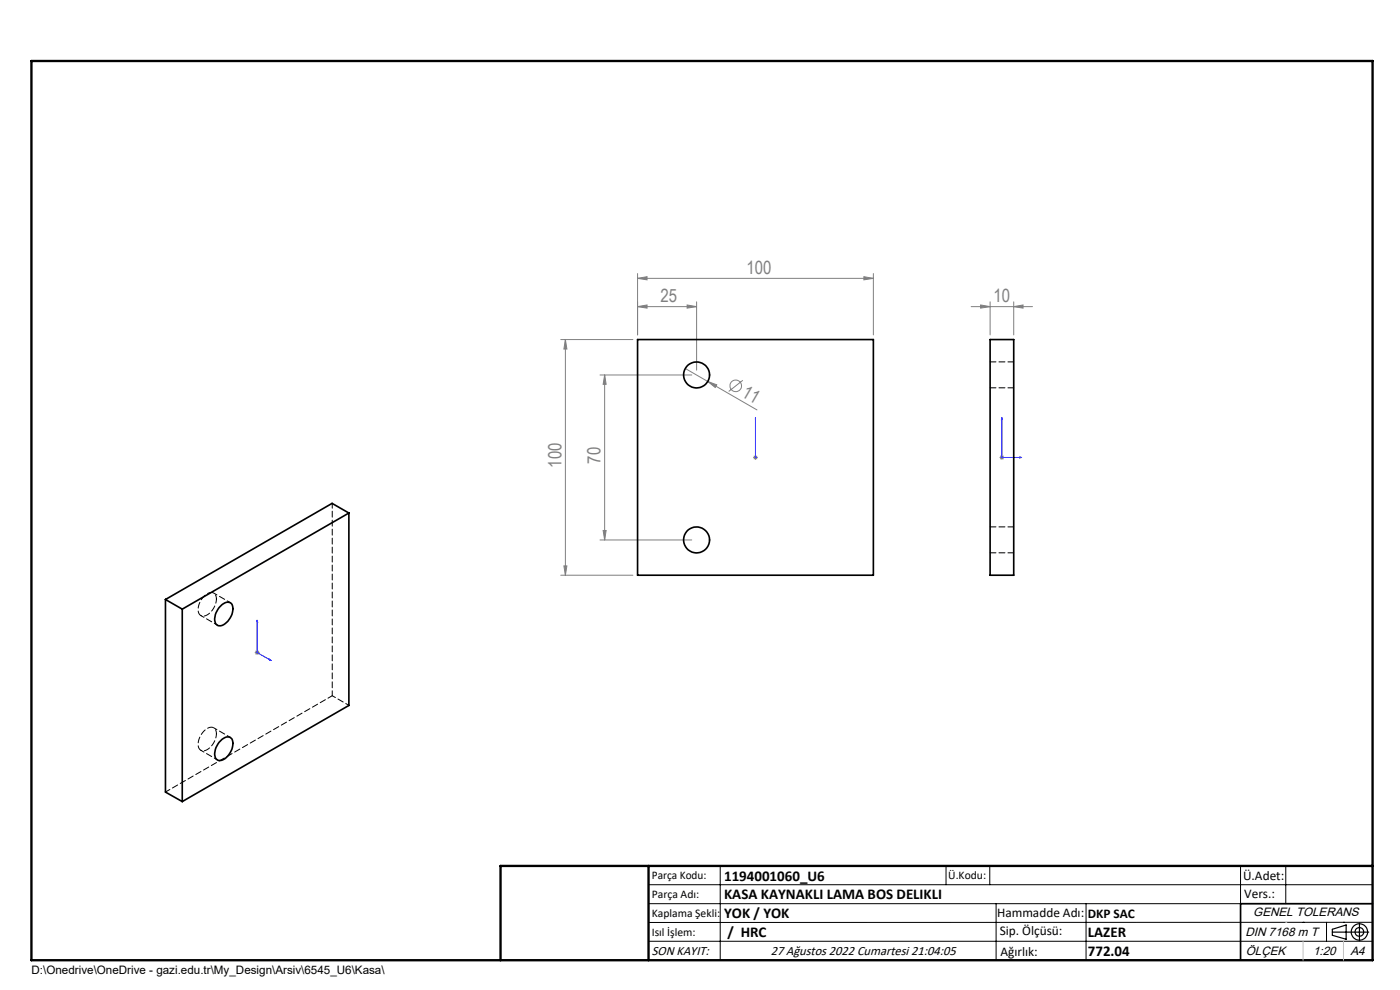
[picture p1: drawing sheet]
<svg xmlns="http://www.w3.org/2000/svg" width="297mm" height="210mm" viewBox="0 0 297 210" stroke-linecap="round" stroke-linejoin="round" font-family="sans-serif">
<g fill="none" stroke="#808080" stroke-width=".21">
<path d="M135.3 59l2-.3v.7zM135.3 58v13M135.3 59h50M183.3 58.7l2 .3-2 .4zM185.3 58v13M119 72h15.3M119.9 72v50M119.9 72l.4 2h-.7zM127.3 79.5h19.5M128.3 79.5v35M128.3 79.5l.3 2h-.6zM135.3 65l2-.3v.7z"/>
<path d="M135.3 65h12.5M145.4 78.2l15.2 8.8M145.8 64.7l2 .3-2 .4zM147.8 64v14.5M206 65h13M208 64.7l2 .3-2 .4zM210 64v7M215.1 65l1.9-.3v.7zM215.1 64v7M150.1 80.9l1.9 .7-.3 .6zM157.6 80.7l-3 2.3M159.8 97h1"/>
<path d="M159.9 96.7l.7 .7M160.3 96.5v1M160.6 96.7l-.7 .7M212.1 97h.9M212.2 96.7l.7 .7M212.5 96.5v1M212.9 96.7l-.7 .7M127.3 114.5h19.5M128 112.5h.6l-.3 2zM54 138.4h1.1M54.2 138.1l.7 .7M54.5 137.9v1"/>
<path d="M54.9 138.1l-.7 .7M119 122h15.3M119.6 120h.7l-.4 2z"/>
<circle cx="156.1" cy="81.8" r="1.24"/>
</g>
<g fill="none" stroke="#000" stroke-width=".25">
<path d="M282.6 197.7h7.8M282.6 197.1l3-.9v3l-3-.8zM288.4 195.8v3.8M106.2 203.7h185"/>
<circle cx="288.4" cy="197.7" r="1.74"/>
<circle cx="288.4" cy="197.7" r=".93"/>
</g>
<path d="M160.3 96.9v.2zM160.3 88.6v.4v-.4M160.3 97h.1M160.3 88.6v8.4M212.5 88.6v8.4h4.2M212.5 88.6l.2 .4h-.3zM216.3 96.9l.4 .1-.4 .1zM54.5 131.5l.1 .4-.1-.1zM54.5 131.5v6.9l3 1.7M57.2 139.9l.3 .2-.3-.1z" fill="none" stroke="#00f" stroke-width=".21"/>
<g fill="none" stroke="#000" stroke-width=".21">
<path d="M137.6 187.7h153.6M137.6 191.7h153.6M137.6 199.7h153.6M152.8 183.7v20M200.7 183.7v4M210 183.7v4M211.3 191.7v12M230.4 191.7v12M263.2 183.7v20M272.8 183.7v8M276.4 195.6h.1M281.4 195.6v4.1"/>
<path d="M285 195.6h.1M291.2 195.6l-153.6 .1"/>
</g>
<path d="M291.2 191.7h-28v12" fill="none" stroke="#000" stroke-width=".35"/>
<path d="M6.7 12.9h284.5v190.8h-284.5zM137.6 183.7v20M291.2 183.7h-185v20" fill="none" stroke="#000" stroke-width=".5"/>
<path d="M276.4 199.7v4M285 199.7v4" fill="none" stroke="#c0c0c0" stroke-width=".21"/>
<path d="M272.8 195.6h.1" fill="none" stroke="#c0c0c0" stroke-width=".25"/>
<g fill="#00f">
<path d="M160.3 96.9v.2zM160.3 88.6v.4z"/>
<path d="M57.2 139.9l.3 .2-.3-.1zM54.5 131.5l.1 .4-.1-.1z"/>
<path d="M216.3 96.9l.4 .1-.4 .1zM212.5 88.6l.2 .4h-.3z"/>
</g>
<g fill="#808080">
<path d="M150.1 80.9l1.9 .7-.3 .6z"/>
<path d="M183.3 58.7l2 .3-2 .4zM135.3 59l2-.3v.7zM215.1 65l1.9-.3v.7zM208 64.7l2 .3-2 .4z"/>
<path d="M145.8 64.7l2 .3-2 .4zM135.3 65l2-.3v.7z"/>
<path d="M128.3 79.5l.3 2h-.6zM128 112.5h.6l-.3 2zM119.9 72l.4 2h-.7zM119.6 120h.7l-.4 2z"/>
</g>
<g fill="none" stroke="#000" stroke-width=".35">
<path d="M135.3 72h50v50h-50zM210 72h5.1v50h-5.1zM74 108.8v40.8l-35.3 20.4M74 108.8l-35.3 20.4M74 108.8l-3.6-2-35.3 20.4M35.1 127.2l3.6 2M35.1 127.2v40.8l3.6 2M38.7 129.2v40.8M47.1 128.3a1.28 1.28 0 0 1 1.5-.5 1.28 1.28 0 0 1 .8 1.3 4.1 4.1 0 0 1-2.6 3.6 1.19 1.19 0 0 1-1.3-1.5 4.6 4.6 0 0 1 1.6-2.9zM47.1 156.8a1.28 1.28 0 0 1 1.5-.5 1.28 1.28 0 0 1 .8 1.4 3.9 3.9 0 0 1-2.6 3.6 1.19 1.19 0 0 1-1.3-1.5 4.6 4.6 0 0 1 1.6-3z"/>
<circle cx="147.8" cy="79.5" r="2.75"/>
<circle cx="147.8" cy="114.5" r="2.75"/>
</g>
<path d="M215.1 76.8h-5M210.1 82.3h5M210.1 117.3h5M215.1 111.8h-5" fill="none" stroke="#000" stroke-width=".21" stroke-dasharray="1.3 .6"/>
<path d="M45.9 127.1a1.2 1.2 0 0 0-.6-1.3 1.2 1.2 0 0 0-1.4 .2 3.9 3.9 0 0 0-1.7 4.1 1.24 1.24 0 0 0 2 .2 4.4 4.4 0 0 0 1.7-3.2M45.9 155.6a1.2 1.2 0 0 0-.6-1.2 1.2 1.2 0 0 0-1.4 .2 3.9 3.9 0 0 0-1.7 4.1 1.24 1.24 0 0 0 2 .2 4.4 4.4 0 0 0 1.7-3.3" fill="none" stroke="#000" stroke-width=".21" stroke-dasharray="1.3 .6" stroke-dashoffset=".4"/>
<path d="M70.5 147.6v-40.8M35.1 168l35.4-20.4" fill="none" stroke="#000" stroke-width=".21" stroke-dasharray="1.3 .6" stroke-dashoffset=".2"/>
<path d="M42.6 130.6l3.5 2M48.9 127.8l-3.6-2M42.6 159.1l3.5 2.1M48.9 156.4l-3.6-2M74 149.6l-3.5-2" fill="none" stroke="#000" stroke-width=".21" stroke-dasharray="1.3 .6" stroke-dashoffset=".5"/>
<g font-size="3.9" fill="#808080">
<text x="158.4" y="58.1">100</text>
<text x="140.1" y="64.1">25</text>
<text x="210.8" y="64.1">10</text>
<text x="157.2" y="84" transform="rotate(30 157.2 84)">11</text>
<text x="119.1" y="99.2" transform="rotate(-90 119.1 99.2)">100</text>
<text x="127.4" y="98.3" transform="rotate(-90 127.4 98.3)">70</text>
</g>
<g font-size="3.2">
<text x="153.6" y="190.8">KASA KAYNAKLI LAMA BOS DELIKLI</text>
<text x="153.6" y="186.8">1194001060_U6</text>
<text x="153.6" y="194.8">YOK / YOK</text>
<text x="154.3" y="198.8">/ HRC</text>
<text x="230.8" y="198.7">LAZER</text>
<text x="230.8" y="202.8">772.04</text>
</g>
<g font-size="2.8">
<text x="263.7" y="186.7">Ü.Adet:</text>
<text x="263.9" y="190.5">Vers.:</text>
<text x="211.5" y="194.5">Hammadde Adı:</text>
<text x="230.8" y="194.7">DKP SAC</text>
<text x="138.3" y="202.6">SON KAYIT:</text>
<text x="163.5" y="202.6">27 Ağustos 2022 Cumartesi 21:04:05</text>
<text x="212.1" y="198.4">Sip. Ölçüsü:</text>
<text x="212.2" y="202.7">Ağırlık:</text>
</g>
<g font-size="2.6">
<text x="265.9" y="194.4">GENEL TOLERANS</text>
<text x="264.2" y="198.5">DIN 7168 m T</text>
<text x="264.3" y="202.6">ÖLÇEK</text>
<text x="278.5" y="202.6">1:20</text>
<text x="286.5" y="202.6">A4</text>
</g>
<g font-size="2.5">
<text x="138.3" y="186.4">Parça Kodu:</text>
<text x="138.3" y="190.5">Parça Adı:</text>
<text x="201.2" y="186.5">Ü.Kodu:</text>
<text x="138.3" y="194.5">Kaplama Şekli:</text>
<text x="138.3" y="198.6">Isıl İşlem:</text>
<text x="6.7" y="206.7">D:\Onedrive\OneDrive - gazi.edu.tr\My_Design\Arsiv\6545_U6\Kasa\</text>
</g>
</svg>
